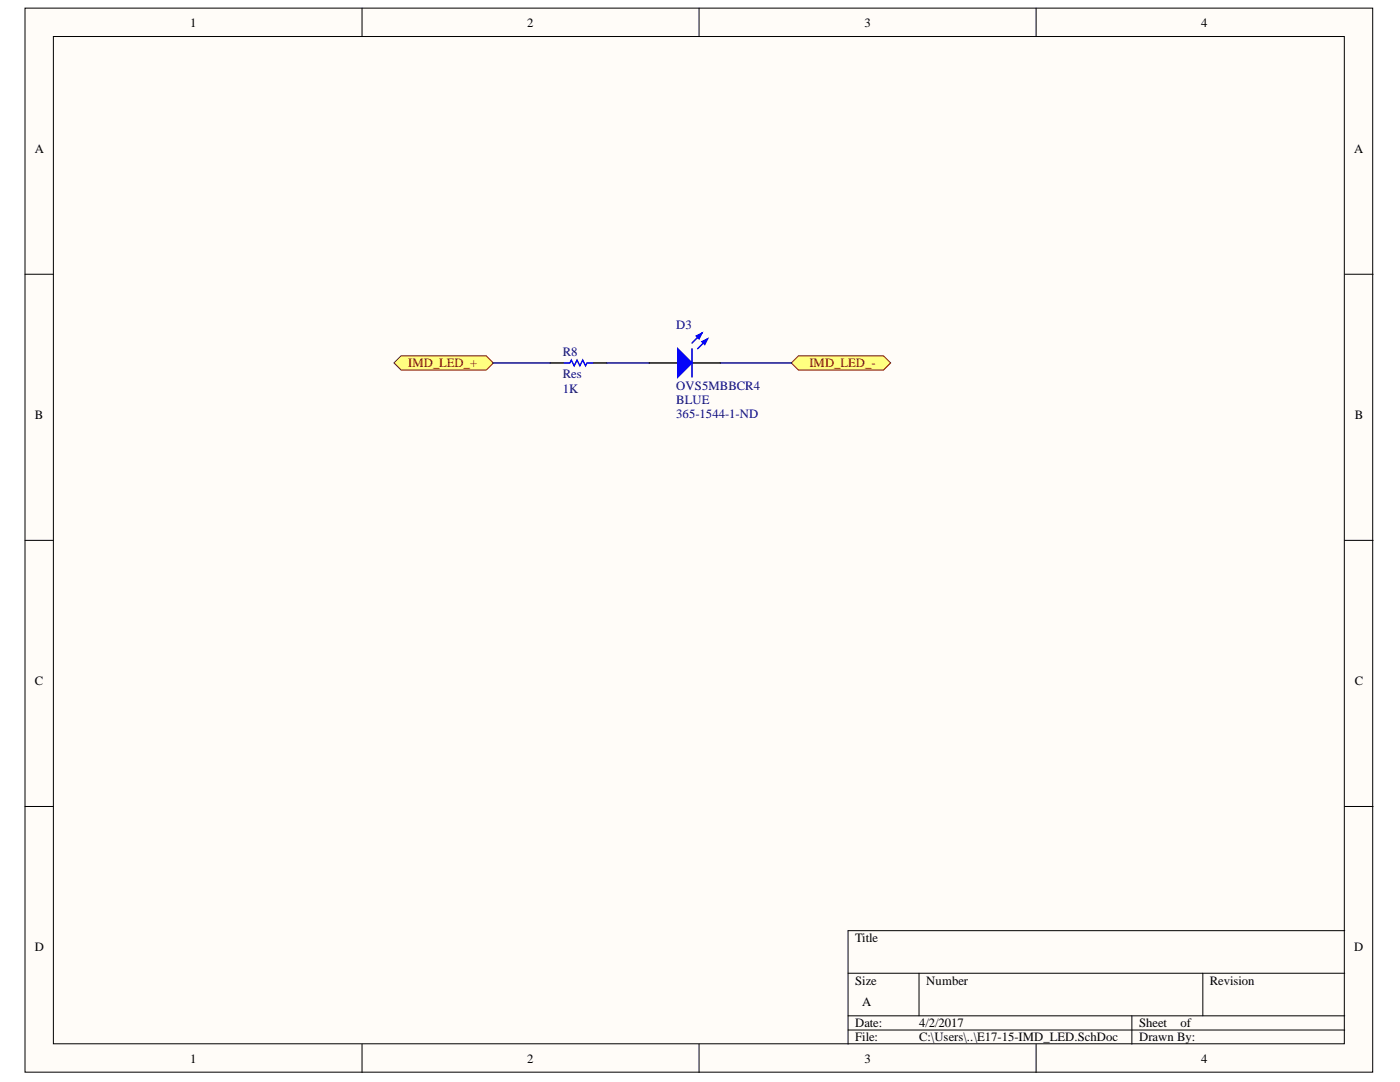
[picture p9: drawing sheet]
<svg xmlns="http://www.w3.org/2000/svg" width="279mm" height="216mm" viewBox="0 0 279 216" stroke-linecap="round" stroke-linejoin="round" font-family="sans-serif">
<g fill="#fffcf8" stroke="#000" stroke-width=".2">
<path d="M5 1.6h269v212.3h-269z"/>
<path d="M10.7 7.3h257.6v201h-257.6z"/>
</g>
<g fill="none" stroke="#000" stroke-width=".2">
<path d="M72.3 1.6v5.7M139.5 1.6v5.7M206.8 1.6v5.7M5 54.7h5.7M268.4 54.7h5.6M5 107.8h5.7M268.4 107.8h5.6M5 160.9h5.7M268.4 160.9h5.6M169.3 194.2h99.1M183.4 194.2v8.5M240.1 194.2v8.5"/>
<path d="M268.4 185.7h-99.1v22.7M72.3 208.4v5.6M139.5 208.4v5.6M169.3 202.7h99.1M169.3 205.5h99.1M206.8 208.4v5.6M225.9 202.7v5.7"/>
</g>
<path d="M109.8 72.4h2.8M118.3 72.4h2.8" fill="none" stroke="#000" stroke-width=".28"/>
<path d="M112.6 72.4h1.1l.3-.5 .6 1.1 .6-1.1 .5 1.1 .6-1.1 .6 1.1 .2-.6h1.2" fill="none" stroke="#00f" stroke-width=".28"/>
<g fill="#ffff80" stroke="#800000" stroke-width=".2">
<path d="M157.9 72.4l1.4-1.4h17l1.4 1.4-1.4 1.4h-17z" fill-rule="evenodd"/>
<path d="M78.6 72.4l1.4-1.4h17l1.4 1.4-1.4 1.4h-17z" fill-rule="evenodd"/>
</g>
<path d="M98.4 72.4h11.4M121.1 72.4h8.5M143.8 72.4h14.1" fill="none" stroke="#000080" stroke-width=".28"/>
<path d="M129.6 72.4h5.7M138.1 72.4h5.7" fill="none" stroke="#000" stroke-width=".28"/>
<path d="M135.3 69.6l2.8 2.8-2.8 2.9z" fill="#00f"/>
<path d="M135.3 69.6l2.8 2.8-2.8 2.9zM140.1 66.5l-2 2M141.2 67.6l-2 2" fill="none" stroke="#00f" stroke-width=".28"/>
<path d="M140.1 68.2l1.1-.6-.6 1.1z" fill="#00f"/>
<path d="M140.1 68.2l1.1-.6-.6 1.1z" fill="none" stroke="#00f" stroke-width=".28"/>
<path d="M138.9 67l1.2-.5-.6 1.1z" fill="#00f"/>
<path d="M138.1 69.6v5.7M138.9 67l1.2-.5-.6 1.1z" fill="none" stroke="#00f" stroke-width=".28"/>
<g font-size="2.5">
<text x="38" y="5.3">1</text>
<text x="105.2" y="5.3">2</text>
<text x="172.5" y="5.3">3</text>
<text x="239.7" y="5.3">4</text>
<text x="6.9" y="30.4">A</text>
<text x="270.3" y="30.4">A</text>
<text x="6.9" y="83.5">B</text>
<text x="270.4" y="83.5">B</text>
<text x="6.9" y="136.7">C</text>
<text x="270.4" y="136.7">C</text>
<text x="6.9" y="189.8">D</text>
<text x="170.7" y="188">Title</text>
<text x="270.3" y="189.8">D</text>
<text x="170.7" y="196.5">Size</text>
<text x="184.9" y="196.5">Number</text>
<text x="241.4" y="196.5">Revision</text>
<text x="172.1" y="200.7">A</text>
<text x="170.7" y="205">Date:</text>
<text x="170.7" y="207.8">File:</text>
<text x="183.4" y="205">4/2/2017</text>
<text x="183.4" y="207.8">C:\Users\..\E17-15-IMD_LED.SchDoc</text>
<text x="227.3" y="205">Sheet</text>
<text x="227.3" y="207.8">Drawn By:</text>
<text x="235.6" y="205">of</text>
<text x="38" y="212.1">1</text>
<text x="105.2" y="212.1">2</text>
<text x="172.5" y="212.1">3</text>
<text x="239.7" y="212.1">4</text>
</g>
<g font-size="2.5" fill="#000080">
<text x="135" y="65.6">D3</text>
<text x="112.3" y="71">R8</text>
<text x="112.3" y="75.5">Res</text>
<text x="135" y="77.8">OVS5MBBCR4</text>
<text x="112.3" y="78.4">1K</text>
<text x="135" y="80.7">BLUE</text>
<text x="135" y="83.5">365-1544-1-ND</text>
</g>
<g font-size="2.5" fill="#800000">
<text x="81.4" y="73.3">IMD_LED_+</text>
<text x="161.5" y="73.3">IMD_LED_-</text>
</g>
</svg>
